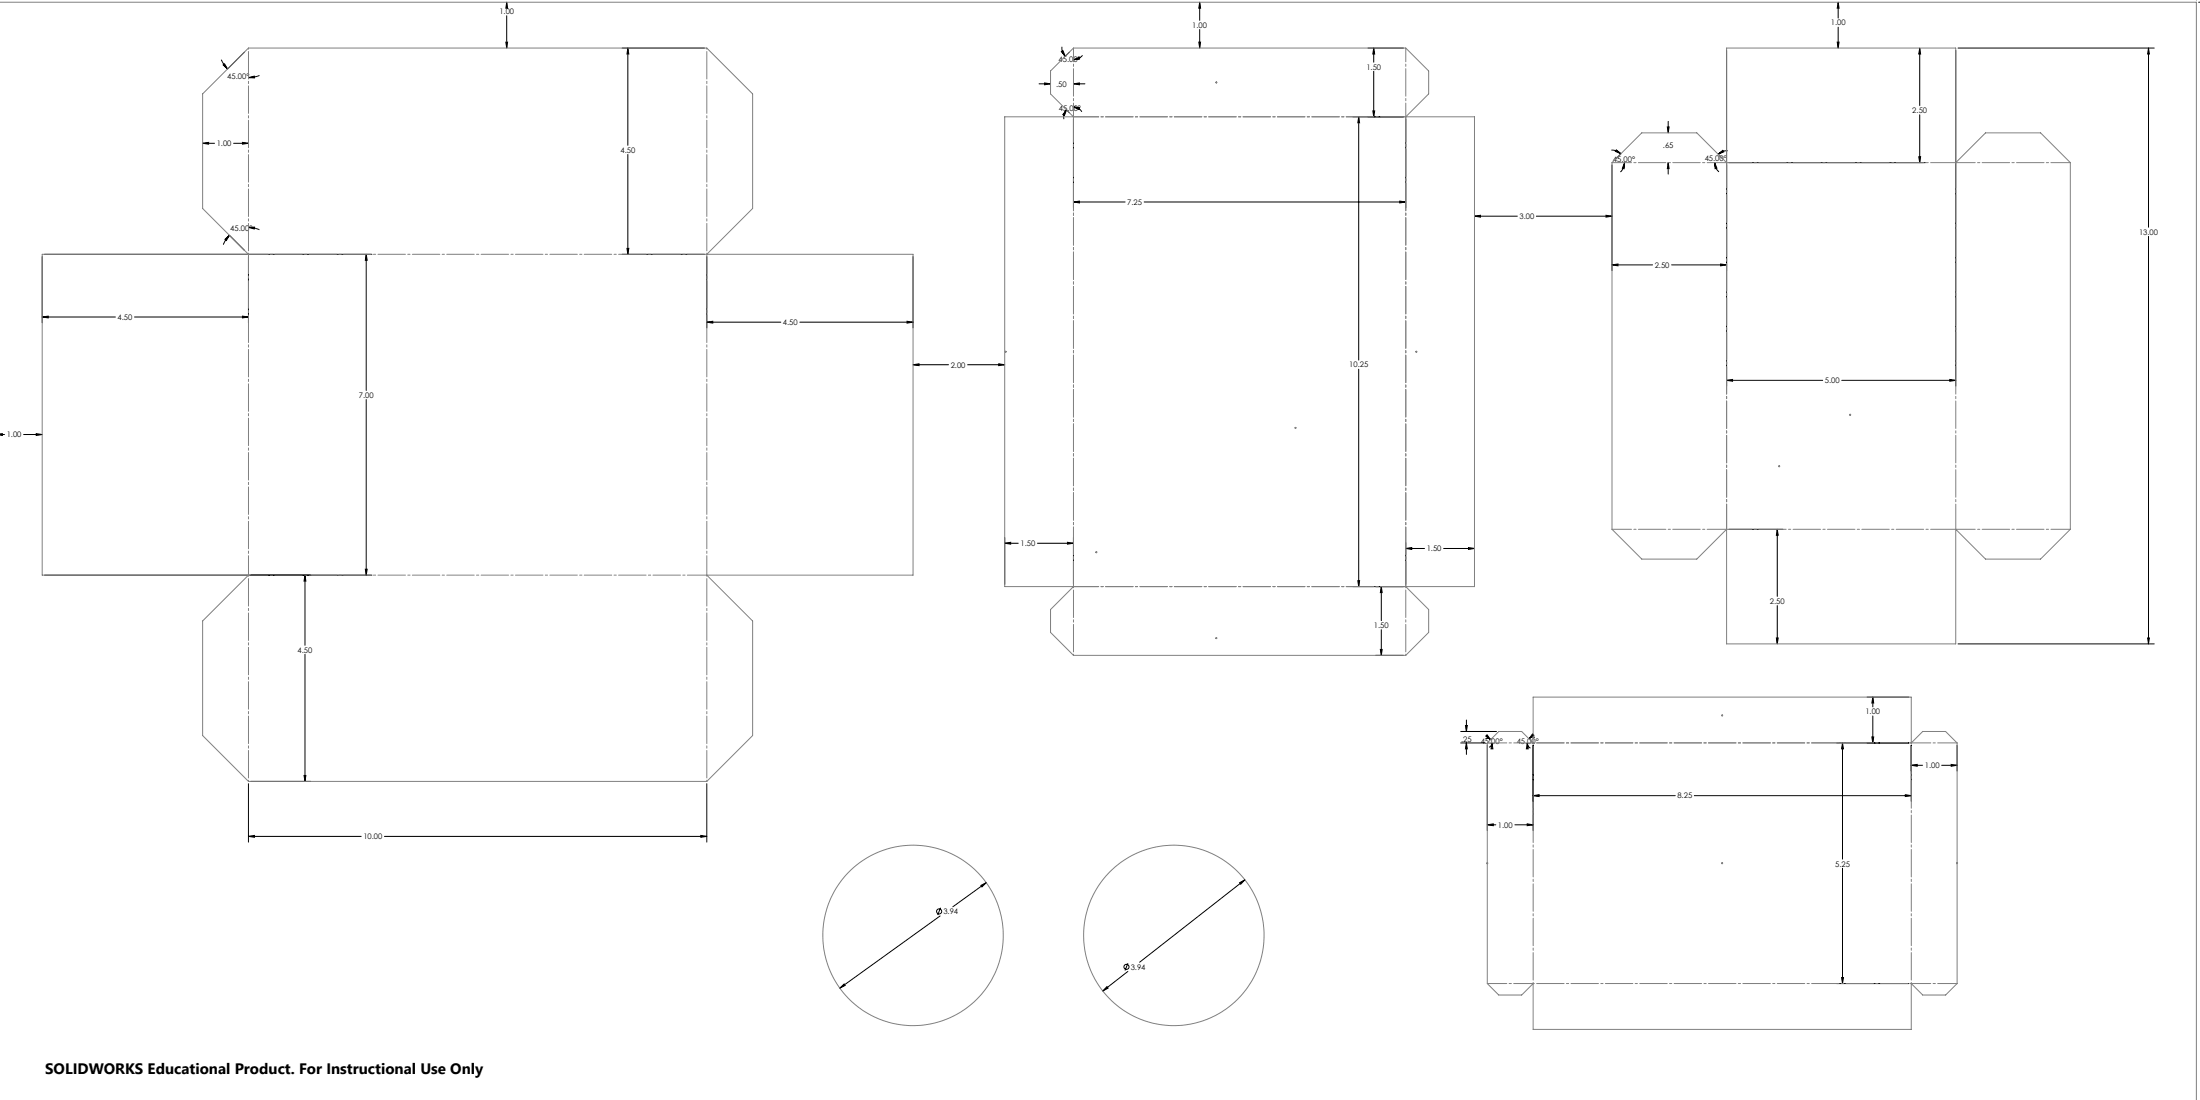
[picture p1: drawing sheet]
<svg xmlns="http://www.w3.org/2000/svg" width="1219mm" height="610mm" viewBox="0 0 1219 610" stroke-linecap="round" stroke-linejoin="round" font-family="sans-serif">
<g fill="none" stroke="#000" stroke-width=".55">
<path d="M1217 0h.1M281 1v4h-1zM281 1v3M281 9v18M665 1v4h-1zM665 1v10M665 16v11M1019 1v4h-1zM1019 1v9M1019 15v12M1218 1h1M123 33l3 5"/>
<path d="M124 36v-1l2 3zM135 29l-9 9M280 23h1v4zM345 27h45M348 27v3h-1zM348 27v54M588 29l1-1 1 3zM589 26a6 6 0 0 0 1 5M593 29l-3 2M595 33l3-1v1zM600 31a6 6 0 0 1-5 2M664 23h1v4z"/>
<path d="M758 27h20M761 27l1 3h-1zM761 27v7M761 40v25M957 28v186M1018 23h1v4zM1064 27v3h-1zM1064 27v32M1084 28v186M1085 27h109M1191 27v3h-1zM1191 27v99"/>
<path d="M138 43l3-1v1zM144 42l-6 1M576 46h6M579 46h3l-3 1zM595 59l3 1v1zM595 59a6 6 0 0 1 5 3M595 46h3v1zM595 46h6M112 79h4v1zM112 79h7M129 79h9M134 79h4l-4 1z"/>
<path d="M591 61l-1 3h-1zM591 61a6 6 0 0 0-1 5M591 61l2 2M595 66v49M750 65h28M753 65v3h-1zM753 65v135M761 61h1l-1 4zM779 66v49M924 70h1l-1 4zM924 67v7M1064 64v26"/>
<path d="M348 86v55M893 83l3 1 2 1M893 91v59M896 83l2 2-3-1zM898 85l-2 3M900 90v3h-1zM900 90v3l-2 2M924 90l1 3h-1zM924 90v6M950 90l1 3h-1zM950 90l1 3 2 2M952 85l3-2v1z"/>
<path d="M952 85l3 3M957 84h-3l-2 1M958 90h109M1063 87h1v3zM595 112l3-1v1zM595 112h29M634 112h145M776 111l3 1h-3zM817 120l3-1v1zM817 120h24M851 120h42M890 119l3 1h-3z"/>
<path d="M125 133l2-3-2 3zM127 130l-3 6M127 130l8 9M138 126h3v1zM138 126l6 1M347 138h1v3zM1191 131v226M23 142v37M25 141h181M138 142v37M203 141v3h-1zM203 141v75"/>
<path d="M345 141h45M392 142v40M506 142v40M893 147l4-1v1zM893 147h23M926 147h31M954 146l3 1h-3zM23 176l4-1v1zM23 176h41M75 176h63M134 175l4 1h-4zM392 179l3-1v1z"/>
<path d="M392 179h41M443 179h63M503 178l3 1h-3zM506 202h3v1zM506 202h20M536 202h21M553 202h4l-4 1zM753 205v120M957 211l3-1v1zM957 211h53M1021 211h63M1081 210l3 1h-3z"/>
<path d="M203 221v98M0 241l1-1v1h-1M0 241h3M13 241h10M20 240l3 1h-3zM557 298v26M595 298v26M958 293h30M985 293v4h-1zM985 293v38M25 319h181M169 319l1 3h-2z"/>
<path d="M169 319v39M202 315h1v4zM557 301h3v1zM557 301h7M575 301h20M592 301h3l-3 1zM779 304l3-1v1zM779 301v23M779 304h10M800 304h17M814 303l3 1h-3zM817 301v23"/>
<path d="M750 325h28M752 322h1v3zM765 325l1 3h-1zM765 325v19M985 336v21M765 360h1l-1 3zM765 349v14M984 354h1v3zM1085 357h109M1190 354h1v3zM169 363v70M762 363h16"/>
<path d="M813 399v6M1035 386h23M1038 386v4h-1zM1038 386v6M1038 397v15M809 412h14M809 405h20M812 402h1v3zM813 412v3h-1zM813 412v6M823 409h2l1 1M823 408l1-1 2 3z"/>
<path d="M824 413v47M826 409v1M827 412v3h-1zM827 412l-1 1-1 1M846 412l1 3h-1zM846 412l1 1 1 2M847 409h.1M849 407h1l-3 2zM850 413v47M851 409h-2h-2M1018 412h40M1021 412l1 3h-1z"/>
<path d="M1021 412v64M1037 408h1v4zM1059 413v31M1085 413v14M138 434v33M139 433h33M168 430h2l-1 3zM392 434v33M1059 424h3v1zM1059 424h6M1076 424h9M1081 424h4l-4 1z"/>
<path d="M824 457h4v1zM824 457h5M840 457h10M846 457h4l-4 1zM850 441l3-1v1zM850 441h78M939 441h120M1056 440l3 1h-3zM138 464l3-1v1zM138 464h62M213 464h179M388 463l4 1h-4z"/>
<path d="M544 491l3-2-3 3zM547 489l-19 14M687 489l3-1-2 2zM690 488l-58 45M1021 481v64M521 508l-56 40M521 503l-1 4M625 538l-14 11M625 534l-2 4M465 548l3-3v1zM613 547l1 1-3 1zM1018 545h40"/>
<path d="M1021 542h1l-1 3z"/>
<circle cx="520" cy="505" r="1.4"/>
<circle cx="624" cy="536" r="1.4"/>
</g>
<g fill="none" stroke="#808080" stroke-width=".55">
<path d="M0 1h1217v609M582 39l13-12h184l13 12v13l-13 13h38v260h-38l13 13v12l-13 13h-184l-13-13v-12l13-13h-38v-260h38l-13-13zM957 27h127v63l16-16h31l16 16v203l-16 17h-31l-16-17v64h-127v-64l-17 17h-30l-17-17v-203l17-16h30l17 16zM112 52l26-25h254l25 25v64l-25 25h114v178h-114l25 25v64l-25 25h-254l-26-25v-64l26-25h-115v-178h115l-26-25zM674 46h1M674 45v1M557 195h1M557 194v1M558 195h-1M784 195h1M785 195h.1M785 194v1"/>
<path d="M717 237h1M718 237h.1M718 237v1M1025 230h1M1025 229l1 1M1025 229v1M1026 229l-1 1M986 258h1M986 258v1M607 306h1M608 306v1M608 306h-1"/>
<path d="M674 354h1M674 353v1M954 396h1M954 396l1 1M954 396v1M955 396l-1 1M824 412l7-7h12l7 7v-26h209v26l7-7h12l7 7v133l-7 6h-12l-7-6v25h-209v-25l-7 6h-12l-7-6zM824 478h1M824 478l1 1M825 478l-1 1M954 478h1M954 478l1 1"/>
<path d="M954 478v1M955 478l-1 1M1084 478h1M1084 478l1 1M1085 478l-1 1"/>
<circle cx="506" cy="518" r="50"/>
<circle cx="651" cy="518" r="50"/>
</g>
<path d="M595 65h184M595 65v260M779 65v260M957 90v203M957 90h127M1084 90v203M957 293h127M595 325h184" fill="none" stroke="#808080" stroke-width=".55" stroke-dasharray="15.2 1.3 1.3 1.3" stroke-dashoffset="1.3"/>
<path d="M392 27v114M138 141v-114M392 319v114M595 325v38M779 325v38M850 412h209M850 412v133M1059 412v133M138 433v-114M850 545h209" fill="none" stroke="#808080" stroke-width=".55" stroke-dasharray="15.2 1.3 1.3 1.3" stroke-dashoffset="-1.9"/>
<path d="M957 90h-64M1084 90h63M138 141h254M138 141v178M392 141v178M957 293h-64M1084 293h63M138 319h254M850 412h-26M1059 412h26M850 545h-26M1059 545h26" fill="none" stroke="#808080" stroke-width=".55" stroke-dasharray="15.2 1.3 1.3 1.3" stroke-dashoffset="4.4"/>
<path d="M595 65v-38M779 65v-38" fill="none" stroke="#808080" stroke-width=".55" stroke-dasharray="15.2 1.3 1.3 1.3" stroke-dashoffset="7.6"/>
<path d="M0 0h1zM1214 0h3zM1219 608v2zM1219 1v4zM20 240l3 1h-3zM0 241l1-1v1zM203 141v3h-1zM202 315h1v4zM138 126h3v1zM125 133l2-3-2 3zM112 79h4v1zM134 79h4l-4 1zM168 430h2l-1 3zM169 319l1 3h-2zM388 463l4 1h-4zM138 464l3-1v1zM392 179l3-1v1zM503 178l3 1h-3zM23 176l4-1v1zM134 175l4 1h-4zM124 36v-1l2 3zM138 43l3-1v1zM348 27v3h-1zM347 138h1v3zM280 23h1v4zM281 1v4h-1zM595 112l3-1v1zM776 111l3 1h-3zM753 65v3h-1zM752 322h1v3zM592 301h3l-3 1zM557 301h3v1zM779 304l3-1v1zM814 303l3 1h-3zM765 325l1 3h-1zM765 360h1l-1 3zM761 61h1l-1 4zM761 27l1 3h-1zM595 59l3 1v1zM591 61l-1 3h-1zM588 29l1-1 1 3zM595 33l3-1v1zM579 46h3l-3 1zM595 46h3v1zM1191 27v3h-1zM1190 354h1v3zM957 211l3-1v1zM1081 210l3 1h-3zM954 146l3 1h-3zM893 147l4-1v1zM1063 87h1v3zM1064 27v3h-1zM985 293v4h-1zM984 354h1v3zM900 90v3h-1zM896 83l2 2-3-1zM952 85l3-2v1zM950 90l1 3h-1zM924 70h1l-1 4zM924 90l1 3h-1zM1018 23h1v4zM1019 1v4h-1zM890 119l3 1h-3zM817 120l3-1v1zM506 202h3v1zM553 202h4l-4 1zM850 441l3-1v1zM1056 440l3 1h-3zM1021 412l1 3h-1zM1021 542h1l-1 3zM1037 408h1v4zM1038 386v4h-1zM1059 424h3v1zM1081 424h4l-4 1zM846 457h4l-4 1zM824 457h4v1zM827 412v3h-1zM823 408l1-1 2 3zM849 407h1l-3 2zM846 412l1 3h-1zM812 402h1v3zM813 412v3h-1zM664 23h1v4zM665 1v4h-1zM465 548l3-2v-1zM544 491v1l3-3zM687 489l1 1 2-2zM613 547l-2 2 3-1z" fill="#000"/>
<text font-size="8.4" x="25" y="595">SOLIDWORKS Educational Product. For Instructional Use Only</text>
<g font-size="4.2">
<text x="277" y="8">1.00</text>
<text x="661" y="15">1.00</text>
<text x="1015" y="14">1.00</text>
<text x="587" y="34">45.00°</text>
<text x="757" y="39">1.50</text>
<text x="126" y="44">45.00°</text>
<text x="585" y="48">.50</text>
<text x="587" y="61">45.00°</text>
<text x="1060" y="63">2.50</text>
<text x="120" y="81">1.00</text>
<text x="922" y="82">.65</text>
<text x="344" y="85">4.50</text>
<text x="894" y="90">45.00°</text>
<text x="945" y="89">45.00°</text>
<text x="625" y="114">7.25</text>
<text x="842" y="121">3.00</text>
<text x="128" y="128">45.00°</text>
<text x="1185" y="130">13.00</text>
<text x="917" y="148">2.50</text>
<text x="65" y="177">4.50</text>
<text x="434" y="180">4.50</text>
<text x="527" y="204">2.00</text>
<text x="748" y="204">10.25</text>
<text x="1011" y="212">5.00</text>
<text x="199" y="220">7.00</text>
<text x="4" y="242">1.00</text>
<text x="566" y="303">1.50</text>
<text x="791" y="306">1.50</text>
<text x="981" y="335">2.50</text>
<text x="761" y="348">1.50</text>
<text x="165" y="362">4.50</text>
<text x="1034" y="396">1.00</text>
<text x="810" y="411">.25</text>
<text x="821" y="413">45.00°</text>
<text x="841" y="412">45.00°</text>
<text x="1067" y="426">1.00</text>
<text x="930" y="443">8.25</text>
<text x="830" y="459">1.00</text>
<text x="201" y="465">10.00</text>
<text x="1017" y="480">5.25</text>
<text x="523" y="507">3.94</text>
<text x="627" y="537">3.94</text>
</g>
</svg>
